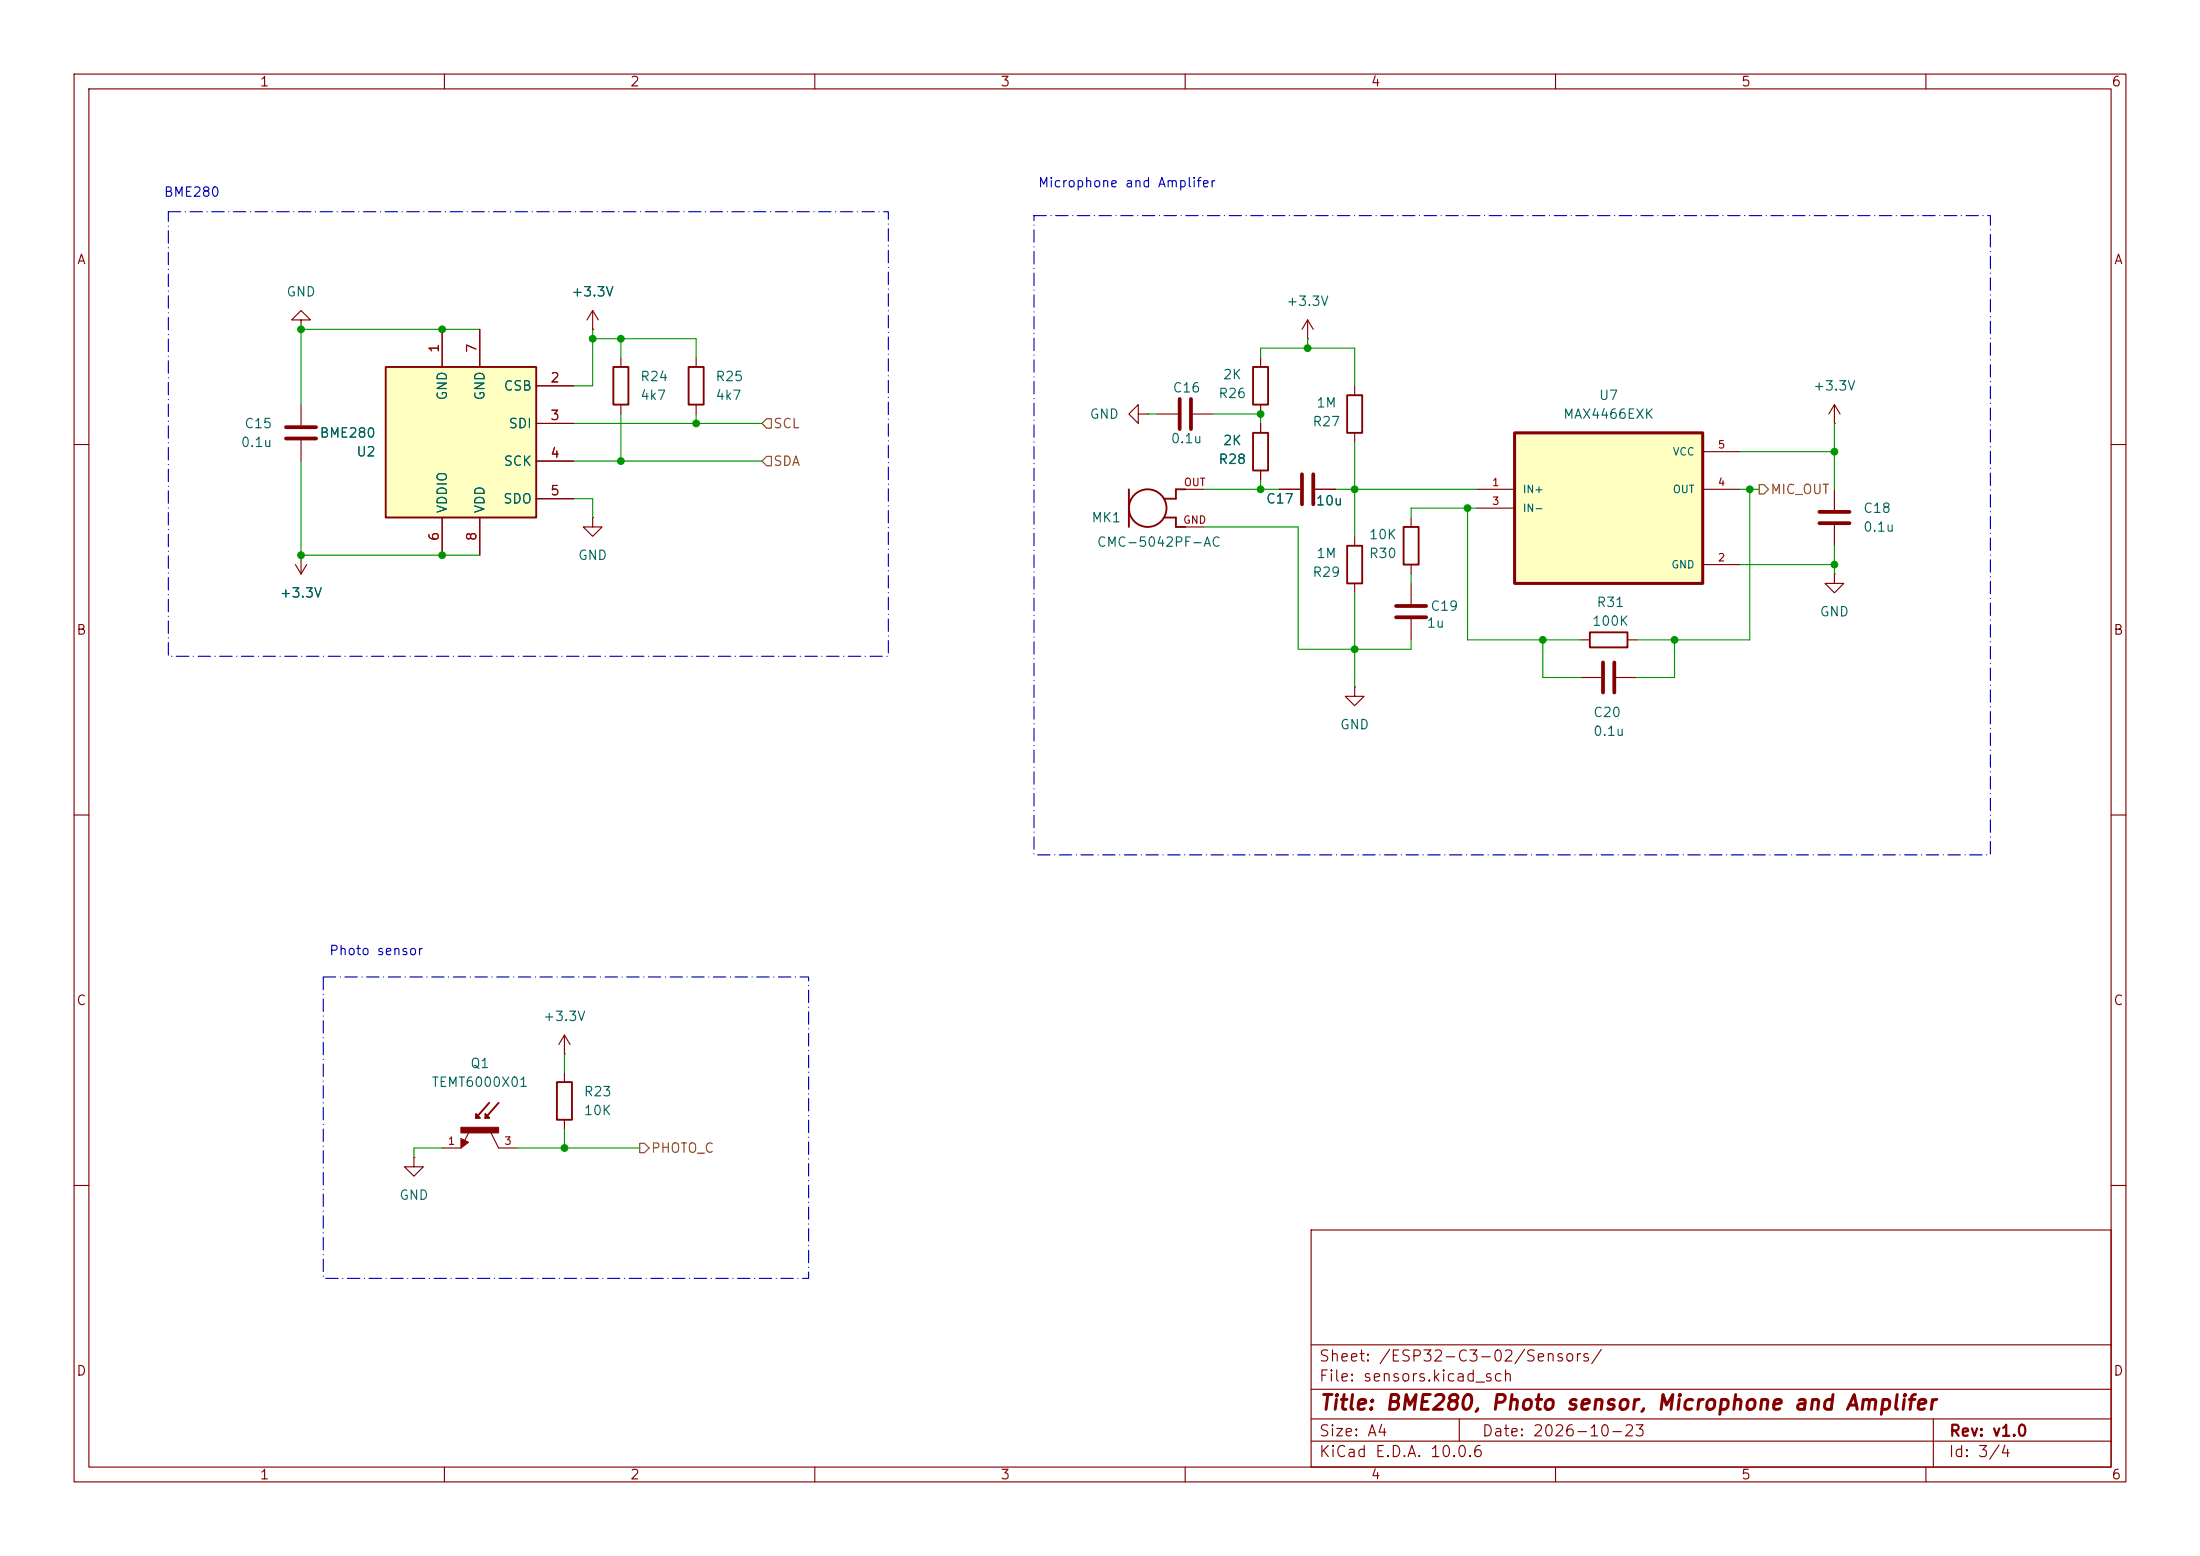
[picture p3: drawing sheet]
<svg xmlns="http://www.w3.org/2000/svg" width="297mm" height="210mm" viewBox="0 0 297 210" stroke-linecap="round" stroke-linejoin="round" font-family="sans-serif">
<g fill="none" stroke="#840000" stroke-width=".15">
<path d="M10 10h277v190h-277zM12 12h273v186h-273zM60 10v2M110 10v2M160 10v2M210 10v2M260 10v2M94 48.3v1.2M94 54.6v1.3M170.2 48.3v1.2M170.2 54.6v1.3M170.2 57.2v1.2"/>
<path d="M176.5 45.7h.1M176.5 43.2l-.7 1.3M176.5 43.2l.8 1.3M176.5 43.2v2.5M182.9 52.1v1.2M182.9 58.4v1.3M10 60h2M80 69.9v1.2h1.3l-1.3 1.3-1.3-1.3h1.3M80 69.9h.1M170.2 63.5v1.3M172.7 66h2.8M177.5 66h2.8"/>
<path d="M182.9 72.4v1.3M182.9 78.7v1.3M190.5 69.9v1.2M190.5 76.2v1.3M285 60h2M10 110h2M285 110h2M55.9 156.2v1.3h1.2l-1.2 1.3-1.3-1.3h1.3M55.9 156.2h.1M10 160h2M177 166h108v32h-108zM285 160h2"/>
<path d="M60 198v2M110 198v2M160 198v2M177 194.5h108M177 191.5h108M177 187.5h108M177 181.5h108M197 191.5v3M210 198v2M260 198v2M261 191.5v6.5"/>
</g>
<path d="M93 49.5h2v5.1h-2zM169.2 58.4h2v5.1h-2zM169.2 49.5h2v5.1h-2zM181.9 53.3h2v5.1h-2zM181.9 73.7h2v5h-2zM189.5 71.1h2v5.1h-2z" fill="none" stroke="#840000" stroke-width=".25"/>
<path d="M175.8 64v4.1M177.3 64v4.1" fill="none" stroke="#840000" stroke-width=".51"/>
<path d="M52.1 49.5h20.3v20.4h-20.3z" fill="#ffffc2"/>
<path d="M52.1 49.5h20.3v20.4h-20.3zM82.8 49.5h2v5.1h-2zM214.6 85.3h5.1v2.1h-5.1zM62.4 153.9v.8l.6-.5-.5-.3v.4l.2-.1M64.3 150.4l.5 .5h-.5zM65.5 150.4l.5 .5h-.5zM66 148.8l-1.7 2.1M67.3 148.8l-1.8 2.1M75.2 146.1h2v5h-2z" fill="none" stroke="#840000" stroke-width=".25"/>
<g fill="none" stroke="#840000" stroke-width=".15">
<path d="M40.6 43.2h1.3l-1.3-1.3-1.2 1.3h1.2v1.3M40.6 44.5h.1M40.6 54.6v2.8M40.6 59.4v2.8M59.7 44.5v5M64.8 44.5v5M72.4 52.1h5.1M72.4 57.2h5.1M80 44.5h.1M80 41.9l-.8 1.3M80 41.9l.8 1.3M80 41.9v2.6"/>
<path d="M83.8 48.3v1.2M83.8 54.6v1.3M247.6 57.2h.1M247.6 54.6l-.7 1.3M247.6 54.6l.8 1.3M247.6 54.6v2.6M39.9 76.2l.7 1.3M40.6 74.9h.1M40.6 74.9v2.6M41.4 76.2l-.8 1.3M59.7 69.9v5M64.8 69.9v5"/>
<path d="M72.4 62.2h5.1M72.4 67.3h5.1M190.5 78.7v2.8M247.6 77.5v1.2h1.3l-1.3 1.3-1.2-1.3h1.2M247.6 77.5h.1M247.6 66v2.8M247.6 70.9v2.8M182.9 92.7v1.3h1.2l-1.2 1.3-1.3-1.3h1.3M182.9 92.7h.1M190.5 83.6v2.8M213.4 91.4h2.8M213.4 86.4h1.2"/>
<path d="M218.2 91.4h2.8M219.7 86.4h1.3M76.2 139.7v2.5M76.2 139.7l-.8 1.3M76.2 139.7l.8 1.3M59.7 154.9h2.5M62.2 153.7l1 .5-1 .7zM63.3 152.7l-.6 1.2M66.3 152.9l1 2h2.5M76.2 142.2h.1M76.2 144.8v1.3M76.2 151.1v1.3"/>
</g>
<path d="M38.6 57.7h4.1M38.6 59.2h4.1M245.6 69.1h4.1M245.6 70.6h4.1M188.5 81.8h4M188.5 83.3h4M216.4 89.4v4.1M217.9 89.4v4.1" fill="none" stroke="#840000" stroke-width=".51"/>
<path d="M62.2 152.1h5.1v.8h-5.1z" fill="#840000" stroke="#840000" stroke-width=".14"/>
<path d="M204.5 58.4h25.4v20.3h-25.4z" fill="#ffffc2"/>
<path d="M204.5 58.4h25.4v20.3h-25.4z" fill="none" stroke="#840000" stroke-width=".41"/>
<g fill="none" stroke="#840000" stroke-width=".15">
<path d="M59.7 44.5v5M64.8 44.5v5M72.4 52.1h5.1M72.4 57.2h5.1M80 44.5h.1M153.7 55.9v-1.3l-1.3 1.3 1.3 1.3v-1.3h1.2M154.9 55.9h.1M156.2 55.9h2.8M161 55.9h2.8M170.2 57.2v1.2M40.6 74.9h.1M59.7 69.9v5"/>
<path d="M64.8 69.9v5M72.4 62.2h5.1M72.4 67.3h5.1M160 66h2.6M160 71.1h2.6M170.2 63.5v1.3M172.7 66h2.8M177.5 66h2.8M199.4 66h5.1M199.4 68.6h5.1M229.9 66h5M229.9 76.2h5"/>
<path d="M229.9 61h5"/>
</g>
<g fill="none" stroke="#840000" stroke-width=".25">
<path d="M152.4 66v5.1M157.2 69.9h1.5v1.2h1.3M160 66h-1.3v1.3h-1.5"/>
<circle cx="154.9" cy="68.6" r="2.54"/>
</g>
<path d="M159.3 53.8v4.1M160.8 53.8v4.1" fill="none" stroke="#840000" stroke-width=".51"/>
<path d="M103.5 56.5h.6v1.3h-.6l-.6-.6zM103.5 61.6h.6v1.3h-.6l-.6-.7zM237.5 65.4h.6l.7 .6-.7 .7h-.6zM86.4 154.3h.6l.6 .6-.6 .7h-.6z" fill="none" stroke="#725600" stroke-width=".15"/>
<g fill="none" stroke="#009600" stroke-width=".15">
<path d="M64.8 44.5h-24.2v10.1M77.5 57.2h25.4M80 45.7h14v2.6M80 44.5v7.6h-2.5M83.8 45.7v2.6M83.8 55.9v6.3M94 55.9v1.3M154.9 55.9h1.3M163.8 55.9h6.4v1.3M170.2 48.3v-1.3h12.7v5.1M176.5 45.7v1.3M182.9 59.7v12.7"/>
<path d="M247.6 57.2v8.8M40.6 62.2v12.7h24.2M77.5 62.2h25.4M77.5 67.3h2.5v2.6M162.6 66h10.1M162.6 71.1h12.7v16.5h15.2v-1.2M170.2 64.8v1.2M180.3 66h19.1M190.5 77.5v1.2M198.1 68.6v17.8h15.3M199.4 68.6h-8.9v1.3M234.9 76.2h12.7"/>
<path d="M234.9 66h2.6M234.9 61h12.7M236.2 66v20.4h-15.2M247.6 73.7v3.8M182.9 80v12.7M208.3 86.4v5h5.1M226.1 86.4v5h-5.1M59.7 154.9h-3.8v1.3M69.8 154.9h16.6M76.2 142.2v2.6M76.2 152.4v2.5"/>
</g>
<path d="M22.7 28.6h97.2v60h-97.2zM139.6 29.1h129.1v86.3h-129.1zM43.6 131.9h65.6v40.6h-65.6z" fill="none" stroke="#0000c2" stroke-width=".15" stroke-dasharray="1.7 .6 0 .6"/>
<g fill="#009600" stroke="#009600" stroke-width=".14">
<circle cx="40.6" cy="44.5" r=".46"/>
<circle cx="59.7" cy="44.5" r=".46"/>
<circle cx="40.6" cy="74.9" r=".46"/>
<circle cx="83.8" cy="45.7" r=".46"/>
<circle cx="80" cy="45.7" r=".46"/>
<circle cx="170.2" cy="66" r=".46"/>
<circle cx="170.2" cy="55.9" r=".46"/>
<circle cx="176.5" cy="47" r=".46"/>
<circle cx="76.2" cy="154.9" r=".46"/>
<circle cx="59.7" cy="74.9" r=".46"/>
<circle cx="94" cy="57.2" r=".46"/>
<circle cx="83.8" cy="62.2" r=".46"/>
<circle cx="236.2" cy="66" r=".46"/>
<circle cx="247.6" cy="76.2" r=".46"/>
<circle cx="247.6" cy="61" r=".46"/>
<circle cx="226.1" cy="86.4" r=".46"/>
<circle cx="208.3" cy="86.4" r=".46"/>
<circle cx="198.1" cy="68.6" r=".46"/>
<circle cx="182.9" cy="66" r=".46"/>
<circle cx="182.9" cy="87.6" r=".46"/>
</g>
<text font-size="2" fill="#840000" x="178" y="190.8">Title: BME280, Photo sensor, Microphone and Amplifer</text>
<g font-size="1.5" fill="#840000">
<text x="178" y="184.1">Sheet: /ESP32-C3-02/Sensors/</text>
<text x="178" y="186.8">File: sensors.kicad_sch</text>
<text x="178" y="197">KiCad E.D.A. 10.0.6</text>
<text x="178" y="194.2">Size: A4</text>
<text x="200" y="194.2">Date: 2026-10-23</text>
<text x="263" y="197">Id: 3/4</text>
<text x="263" y="194.2">Rev: v1.0</text>
</g>
<g font-size="1.3" fill="#840000">
<text x="35" y="12">1</text>
<text x="85" y="12">2</text>
<text x="135" y="12">3</text>
<text x="185" y="12">4</text>
<text x="235" y="12">5</text>
<text x="285" y="12">6</text>
<text x="10.3" y="36">A</text>
<text x="285.3" y="36">A</text>
<text x="10.2" y="86">B</text>
<text x="285.2" y="86">B</text>
<text x="10.2" y="136">C</text>
<text x="285.2" y="136">C</text>
<text x="10.2" y="186">D</text>
<text x="285.2" y="186">D</text>
<text x="35" y="200">1</text>
<text x="85" y="200">2</text>
<text x="135" y="200">3</text>
<text x="185" y="200">4</text>
<text x="235" y="200">5</text>
<text x="285" y="200">6</text>
</g>
<g font-size="1.3" fill="#0000c2">
<text x="22" y="26.9">BME280</text>
<text x="140" y="25.6">Microphone and Amplifer</text>
<text x="44.4" y="129.2">Photo sensor</text>
</g>
<g font-size="1.3" fill="#006464">
<text x="38.6" y="40.3">GND</text>
<text x="77" y="40.3">+3.3V</text>
<text x="173.6" y="41.6">+3.3V</text>
<text x="67.9" y="53">CSB</text>
<text x="86.3" y="51.8">R24</text>
<text x="96.5" y="51.8">R25</text>
<text x="158.2" y="53.3">C16</text>
<text x="165" y="51.5">2K</text>
<text x="244.7" y="53">+3.3V</text>
<text x="32.9" y="58.1">C15</text>
<text x="43.1" y="59.4">BME280</text>
<text x="60.7" y="54.1" transform="rotate(-90 60.7 54.1)">GND</text>
<text x="65.7" y="54.1" transform="rotate(-90 65.7 54.1)">GND</text>
<text x="68.6" y="58.1">SDI</text>
<text x="86.3" y="54.3">4k7</text>
<text x="96.5" y="54.3">4k7</text>
<text x="147" y="56.8">GND</text>
<text x="164.4" y="54">R26</text>
<text x="177.1" y="57.9">R27</text>
<text x="177.6" y="55.3">1M</text>
<text x="210.9" y="56.8">MAX4466EXK</text>
<text x="215.8" y="54.3">U7</text>
<text x="32.4" y="60.7">0.1u</text>
<text x="48" y="61.9">U2</text>
<text x="67.9" y="63.2">SCK</text>
<text x="158" y="60.1">0.1u</text>
<text x="164.4" y="62.9">R28</text>
<text x="165" y="60.4">2K</text>
<text x="60.7" y="69.4" transform="rotate(-90 60.7 69.4)">VDDIO</text>
<text x="65.7" y="69.4" transform="rotate(-90 65.7 69.4)">VDD</text>
<text x="67.8" y="68.3">SDO</text>
<text x="147.3" y="70.8">MK1</text>
<text x="170.8" y="68.3">C17</text>
<text x="177.5" y="68.5">10u</text>
<text x="251.4" y="69.5">C18</text>
<text x="77.9" y="75.9">GND</text>
<text x="148" y="74.1">CMC-5042PF-AC</text>
<text x="177.6" y="75.6">1M</text>
<text x="184.7" y="75.6">R30</text>
<text x="184.7" y="73.1">10K</text>
<text x="251.4" y="72.1">0.1u</text>
<text x="37.7" y="81">+3.3V</text>
<text x="177.1" y="78.2">R29</text>
<text x="193" y="82.8">C19</text>
<text x="215.5" y="82.2">R31</text>
<text x="245.6" y="83.5">GND</text>
<text x="192.5" y="85">1u</text>
<text x="214.8" y="84.8">100K</text>
<text x="180.8" y="98.8">GND</text>
<text x="215" y="97.1">C20</text>
<text x="215" y="99.6">0.1u</text>
<text x="73.2" y="138.1">+3.3V</text>
<text x="58.2" y="147">TEMT6000X01</text>
<text x="63.4" y="144.5">Q1</text>
<text x="78.7" y="148.3">R23</text>
<text x="78.7" y="150.8">10K</text>
<text x="53.8" y="162.3">GND</text>
</g>
<g font-size="1.3" fill="#a90000">
<text x="59.6" y="47.7" transform="rotate(-90 59.6 47.7)">1</text>
<text x="64.6" y="47.7" transform="rotate(-90 64.6 47.7)">7</text>
<text x="74.2" y="51.9">2</text>
<text x="74.2" y="57">3</text>
<text x="74.2" y="62.1">4</text>
<text x="74.2" y="67.2">5</text>
<text x="59.6" y="73.1" transform="rotate(-90 59.6 73.1)">6</text>
<text x="64.6" y="73.1" transform="rotate(-90 64.6 73.1)">8</text>
</g>
<g font-size="1.3" fill="#725600">
<text x="104.3" y="58.1">SCL</text>
<text x="104.3" y="63.2">SDA</text>
<text x="238.9" y="67">MIC_OUT</text>
<text x="87.8" y="155.9">PHOTO_C</text>
</g>
<g font-size="1" fill="#a90000">
<text x="159.7" y="65.9">OUT</text>
<text x="201.3" y="65.9">1</text>
<text x="231.8" y="65.9">4</text>
<text x="231.8" y="60.8">5</text>
<text x="159.6" y="70.9">GND</text>
<text x="201.3" y="68.4">3</text>
<text x="231.8" y="76">2</text>
<text x="60.4" y="154.8">1</text>
<text x="68" y="154.8">3</text>
</g>
<g font-size="1" fill="#006464">
<text x="225.7" y="61.7">VCC</text>
<text x="205.5" y="66.8">IN+</text>
<text x="205.5" y="69.3">IN-</text>
<text x="225.7" y="66.8">OUT</text>
<text x="225.6" y="77">GND</text>
</g>
</svg>
